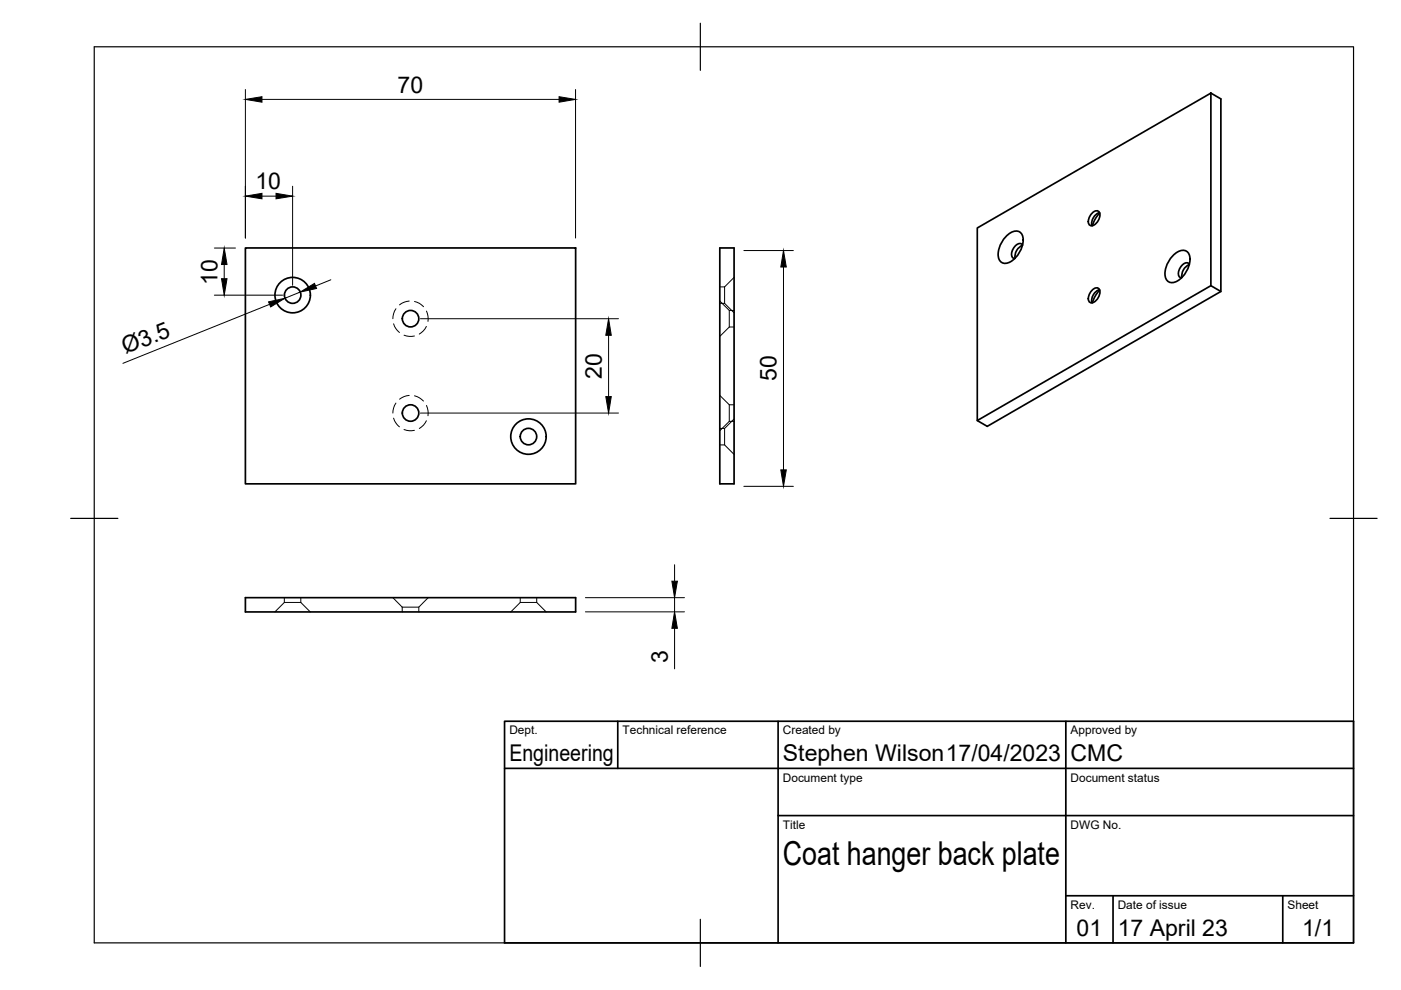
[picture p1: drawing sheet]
<svg xmlns="http://www.w3.org/2000/svg" width="297mm" height="210mm" viewBox="0 0 297 210" stroke-linecap="round" stroke-linejoin="round" font-family="sans-serif">
<!-- layer: Visible -->
<g fill="none" stroke="#000" stroke-width=".36">
<path d="M256.7 19.7l2.1 1.3v40.8l-49.5 28.6-2.1-1.2M52 52.6h70v50h-70zM152.6 52.6h3v50h-3zM207.2 48.3l49.5-28.6v40.9l-49.5 28.6zM213.2 50.2a2.38 2.38 0 0 1 3.2-.9 3.5 3.5 0 0 1-.2 4.2 4.3 4.3 0 0 1-3.1 2.3 1.82 1.82 0 0 1-1.4-2.5 6.2 6.2 0 0 1 1.5-3.1zM216.8 52a2.5 2.5 0 0 0-1.6 2.7M216.8 51.9a1.18 1.18 0 0 0-1.9 .6l-.2 .4a1.18 1.18 0 0 0 .4 1.9M231.6 45.1a.9 .9 0 0 1 1.5 0 2.28 2.28 0 0 1-1.9 2.7 1.51 1.51 0 0 1 0-2.3zM233.1 45.1a2.43 2.43 0 0 0-1.6 2.8M233.2 45.2l-1 1.2-.6 1.5M248.6 54.3a2.38 2.38 0 0 1 3.1-.9 3.5 3.5 0 0 1-.2 4.2 4.3 4.3 0 0 1-3 2.3 1.82 1.82 0 0 1-1.5-2.5 6.2 6.2 0 0 1 1.6-3.1zM252.1 56.1a2.5 2.5 0 0 0-1.5 2.7"/>
<path d="M252.2 56a1.18 1.18 0 0 0-1.9 .6l-.2 .4a1.18 1.18 0 0 0 .4 1.9M231.6 61.5a.9 .9 0 0 1 1.5 0 2.28 2.28 0 0 1-1.9 2.7 1.51 1.51 0 0 1 0-2.3zM233.1 61.4a2.43 2.43 0 0 0-1.6 2.8M233.2 61.5l-1 1.3-.6 1.4M256.7 60.6l2.1 1.2M52 126.7h70v3h-70z"/>
<circle cx="62" cy="62.6" r="3.8"/>
<circle cx="62.1" cy="62.6" r="1.75"/>
<circle cx="87" cy="67.6" r="1.75"/>
<circle cx="87" cy="87.6" r="1.75"/>
<circle cx="112" cy="92.6" r="3.8"/>
<circle cx="112" cy="92.6" r="1.75"/>
</g>
<!-- layer: Hidden -->
<g fill="none" stroke="#000" stroke-width=".21">
<path d="M155.6 58.8l-2 2M83.4 68.7h.1a3.7 3.7 0 0 0 1.2 1.8M83.9 65.5a3.8 3.8 0 0 0-.6 2.1M85.7 71.1a3.7 3.7 0 0 0 2.2 .1M86.8 63.8a3.8 3.8 0 0 0-2.1 .8M87.9 63.9a3.5 3.5 0 0 1 1.9 1.1M90.4 69.2a3.8 3.8 0 0 1-1.5 1.6M90.4 65.9l.3 1.1v1.1M152.6 64.3h1l2 2M152.6 63.8l2 2h1M152.6 60.8h1M153.6 60.8v3.5"/>
<path d="M154.6 65.8v3.5M154.6 69.3l-2 2M154.6 69.3h1M83.4 88.7h.1a3.7 3.7 0 0 0 1.2 1.8M83.9 85.5a3.8 3.8 0 0 0-.6 2.1M85.7 91.1a3.7 3.7 0 0 0 2.2 .1M86.8 83.8a3.8 3.8 0 0 0-2.1 .8M87.9 83.9a3.9 3.9 0 0 1 1.9 1.1M90.4 89.2a3.5 3.5 0 0 1-1.5 1.6M90.4 86a3.8 3.8 0 0 1 .3 2.2M152.6 94.3h1l2 2M152.6 90.8h1"/>
<path d="M152.6 83.8l2 2M153.6 90.8v3.5M154.6 85.8v3.5M154.6 89.3l-2 2M154.6 89.3h1M154.6 85.8h1M155.6 88.8l-2 2M60.3 127.7h3.5M60.3 126.7v1l-2 2M63.8 127.7l2 2M63.8 126.7v1M83.3 126.7l2 2"/>
<path d="M85.3 128.7h3.5M85.3 128.7v1M90.8 126.7l-2 2v1M110.3 127.7h3.5M110.3 126.7v1l-2 2M113.8 127.7l2 2M113.8 126.7v1"/>
</g>
<!-- layer: Border -->
<path d="M20 9.9h267v190h-267zM148.5 4.9v10M15 109.9h10M282 109.9h10M148.5 194.9v10" fill="none" stroke="#000" stroke-width=".25"/>
<!-- layer: TitleBlock -->
<path d="M107 152.9h180v47h-180zM131 152.9v10M165 152.9v47M226 152.9v47M107 162.9h180M165 172.9h122M226 189.9h61M236 189.9v10M272 189.9v10" fill="none" stroke="#000" stroke-width=".36"/>
<!-- layer: Dimensions -->
<g fill="none" stroke="#000" stroke-width=".21">
<path d="M52 19v31.5M122 19v31.5M55.5 21.1h63M62 39.5v21M45.4 52.6h4.5M47.5 56.1v3M55.5 41.6h3M70.1 59.3l-3.2 1.3M157.7 53.1h10.5M166.1 56.6v43M45.4 62.6h14.5M57.1 64.5l-31 12.5"/>
<path d="M63.6 61.9l-3.2 1.3M89.1 67.6h42M129 71.1v13M89.1 87.6h42M143 119.7v3.5M157.7 103.1h10.5M124.1 126.7h21M124.1 129.7h21M143 126.7v3M143 133.2v8.6"/>
</g>
<g fill="#000" stroke="#000" stroke-width=".21">
<path d="M52 21.1l3.5-.6v1.2zM118.5 20.5l3.5 .6-3.5 .6zM47 59.1h1.1l-.6 3.5zM47.5 52.6l.6 3.5h-1.1zM52 41.6l3.5-.6v1.2zM58.5 41l3.5 .6-3.5 .6zM166.1 53.1l.6 3.5h-1.2zM56.9 64l3.5-.8-3 1.9zM63.6 61.9l3.1-1.8 .4 1.1zM129 67.6l.6 3.5h-1.2zM128.4 84.1h1.2l-.6 3.5zM165.5 99.6h1.2l-.6 3.5z"/>
<path d="M142.5 123.2h1.1l-.6 3.5zM143 129.7l.6 3.5h-1.1z"/>
</g>
<text font-size="7" x="166" y="183.4">Coat hanger back plate</text>
<g font-size="4.9">
<text x="84.3" y="19.6">70</text>
<text x="54.2" y="40.1">10</text>
<text x="46.1" y="60.4" transform="rotate(-90 46.1 60.4)">10</text>
<text x="26.6" y="75.2" transform="rotate(-22 26.6 75.2)">Ø3.5</text>
<text x="127.6" y="80.3" transform="rotate(-90 127.6 80.3)">20</text>
<text x="164.7" y="80.8" transform="rotate(-90 164.7 80.8)">50</text>
<text x="141.6" y="140.6" transform="rotate(-90 141.6 140.6)">3</text>
<text x="108" y="161.4">Engineering</text>
<text x="166" y="161.4">Stephen Wilson17/04/2023</text>
<text x="227" y="161.4">CMC</text>
<text x="228.3" y="198.6">01</text>
<text x="237" y="198.4">17 April 23</text>
<text x="276.1" y="198.6">1/1</text>
</g>
<g font-size="2.5">
<text x="108" y="155.7">Dept.</text>
<text x="132" y="155.7">Technical reference</text>
<text x="166" y="155.7">Created by</text>
<text x="227" y="155.7">Approved by</text>
<text x="166" y="165.7">Document type</text>
<text x="227" y="165.7">Document status</text>
<text x="166" y="175.7">Title</text>
<text x="227" y="175.7">DWG No.</text>
<text x="227" y="192.7">Rev.</text>
<text x="237" y="192.7">Date of issue</text>
<text x="273" y="192.7">Sheet</text>
</g>
</svg>
